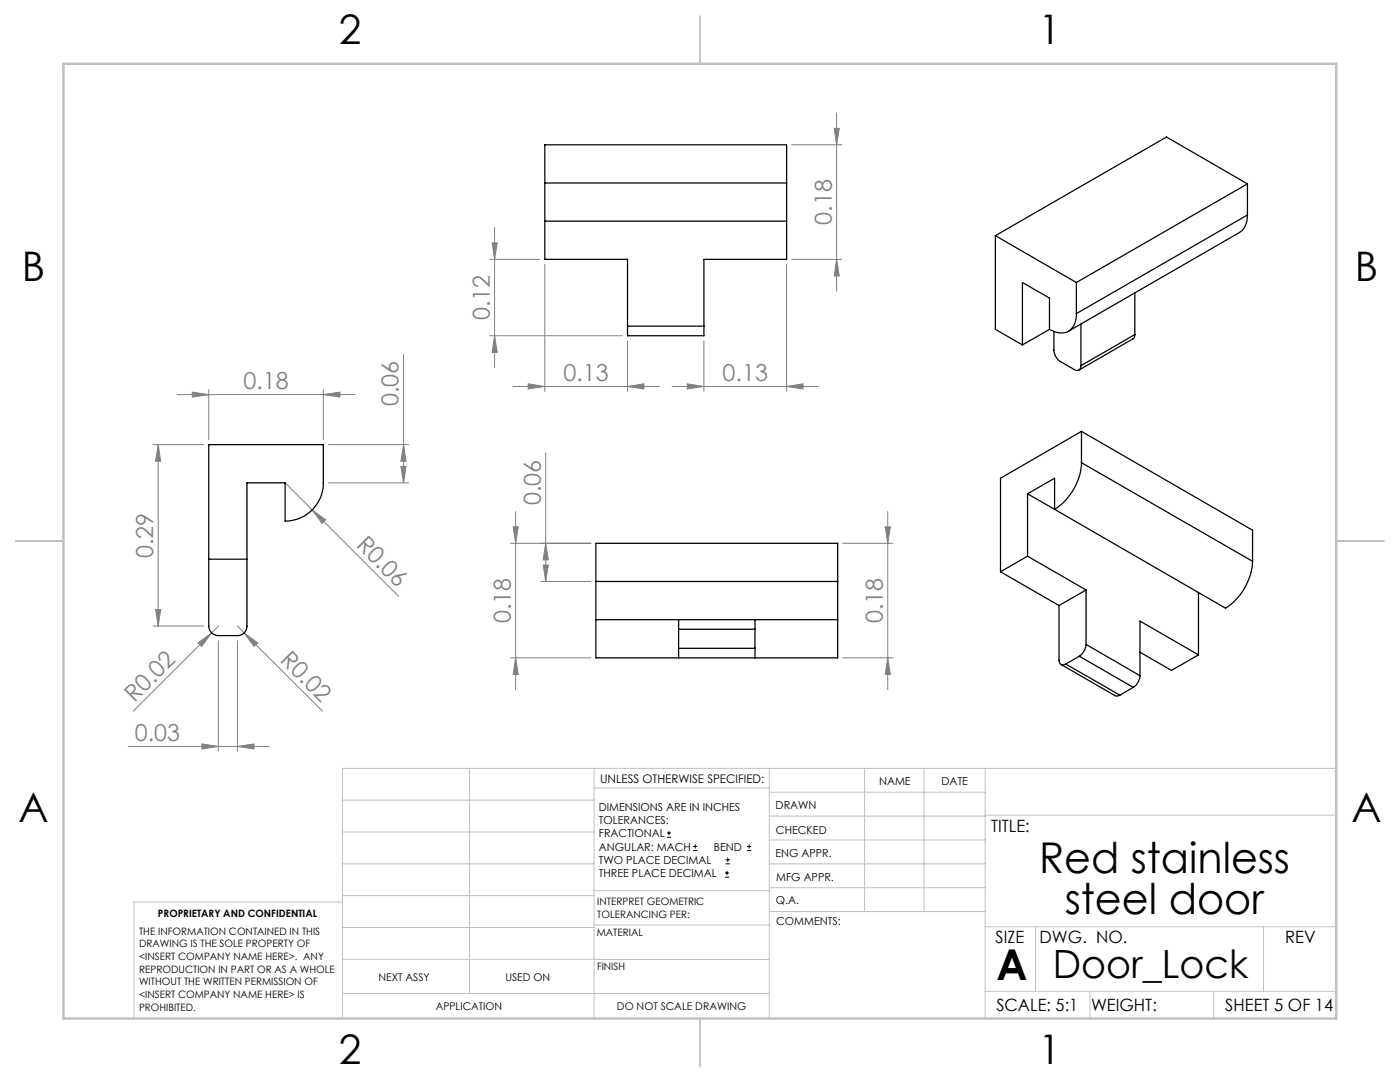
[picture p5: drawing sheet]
<svg xmlns="http://www.w3.org/2000/svg" width="279mm" height="216mm" viewBox="0 0 279 216" stroke-linecap="round" stroke-linejoin="round" font-family="sans-serif">
<g fill="none" stroke="#000" stroke-width=".2">
<path d="M133.1 167.1h.8M133.1 166.2h.8M133.5 165.8v.9M138.3 169.7h.8M138.3 168.9h.8M138.7 168.5v.8M144.7 175h.8M144.7 174.2h.8M144.8 172.4h.9M144.8 171.6h.9M145.1 173.8v.8M145.2 171.1v.9"/>
<path d="M149.1 169.7h.8M149.1 168.9h.8M149.5 168.5v.8"/>
</g>
<g fill="none" stroke="#808080" stroke-width=".2">
<path d="M158 28.9h10M166.5 25.6h1l-.5 3.3zM167 22.5v35.6M97.7 51.8h10M98.2 48.5h1l-.5 3.3zM98.7 45.4v27.9M108.7 52.8v25.3M157 52.8v25.3M158 51.8h10M167 51.8l.5 3.3h-1zM35.3 78.7h35.6M38.4 78.2l3.3 .5-3.3 .5z"/>
<path d="M41.7 77.8v9.9M64.5 78.7l3.3-.5v1zM64.5 77.8v9.9M80.5 70.7v25.6M97.7 67h26.5M98.7 67l.5 3.3h-1zM102.4 77.1h29.2M105.4 76.6l3.3 .5-3.3 .5zM125.2 77.1l3.3-.5v1zM125.2 68v10.1M134.1 77.1h29.2M137.2 76.6l3.3 .5-3.3 .5z"/>
<path d="M140.5 68v10.1M157 77.1l3.3-.5v1zM30.6 88.7h10.1M31.6 88.7l.5 3.3h-1.1zM31.6 88.7v36.2M56.9 96.3l5.4 5.4M65.5 96.3h16M65.5 88.7h16M80 93.1h1l-.5 3.2zM80.5 88.7l.5 3.3h-1zM108.9 90.4v25.6M62.3 101.7l2.7 2-.7 .7z"/>
<path d="M62.3 101.7l17.3 17.3M101.9 108.4h16M102.4 105.1h1l-.5 3.3zM102.9 102.1v35.5M107.9 116h10M108.4 112.7h1l-.5 3.3zM108.9 108.4l.5 3.3h-1zM168.2 108.4h10M176.7 105.1h1l-.5 3.3zM177.2 102.1v35.5M30.6 124.9h10.1M31 121.6h1.1l-.5 3.3z"/>
<path d="M39.5 128.3l2.7-2-1.9 2.7zM42.2 126.3l-15.6 15.6M43.6 127.8v22.1M43.6 124.9l-1.4 1.4M47.4 127.8v22.1M47.4 124.9l1.3 1.4M48.7 126.3l2.7 2-.7 .7zM48.7 126.3l15.6 15.6M101.9 131.3h16M102.9 131.3l.5 3.3h-1zM168.2 131.3h10M177.2 131.3l.5 3.3h-1z"/>
<path d="M25.6 148.9h28.1M40.3 148.4l3.3 .5-3.3 .5zM47.4 148.9l3.3-.5v1z"/>
</g>
<g fill="none" stroke="#c0c0c0" stroke-width=".2">
<path d="M68.3 159.7h50.3M93.7 153.3v44.9M118.6 153.3v49.9M118.6 157.2h34.9M153.5 153.3v49.9M153.5 158.1h43.1M172.5 153.3v28.6M184.4 153.3v28.6M196.6 153.3v49.9M266.7 153.3h-198.4v49.9M68.3 178.7h50.3M68.3 172.4h50.3"/>
<path d="M68.3 166h50.3M68.3 180h-41.6v23.2M118.6 177.7h35M153.5 167.6h43.1M153.5 162.8h43.1M153.5 172.4h43.1M153.5 177.1h43.1M196.6 162.7h70.1M68.3 198.2h85.2M68.3 191.4l85.2 .1M68.3 185.1h50.3M118.6 184.6h35"/>
<path d="M153.6 181.9h43M196.6 197.8h70.1M196.6 184.9h70.1M206.7 184.9v12.9M217.5 197.8v5.4M242.2 197.8v5.4M252.2 184.9v12.9"/>
</g>
<path d="M139.7 3.2v9.5M3.1 107.9h9.6M266.7 107.9h9.5M139.7 203.2v9.6" fill="none" stroke="#c0c0c0" stroke-width=".25"/>
<path d="M12.7 12.7h254v190.5h-254z" fill="none" stroke="#c0c0c0" stroke-width=".5"/>
<g fill="#808080">
<path d="M39.5 128.3l2.7-2-1.9 2.7z"/>
<path d="M64.5 78.7l3.3-.5v1zM38.4 78.2l3.3 .5-3.3 .5zM47.4 148.9l3.3-.5v1zM40.3 148.4l3.3 .5-3.3 .5z"/>
<path d="M137.2 76.6l3.3 .5-3.3 .5zM157 77.1l3.3-.5v1zM105.4 76.6l3.3 .5-3.3 .5zM125.2 77.1l3.3-.5v1z"/>
<path d="M80 93.1h1l-.5 3.2zM80.5 88.7l.5 3.3h-1z"/>
<path d="M167 51.8l.5 3.3h-1zM166.5 25.6h1l-.5 3.3zM98.7 67l.5 3.3h-1zM98.2 48.5h1l-.5 3.3z"/>
<path d="M102.9 131.3l.5 3.3h-1zM102.4 105.1h1l-.5 3.3zM177.2 131.3l.5 3.3h-1zM176.7 105.1h1l-.5 3.3zM108.4 112.7h1l-.5 3.3zM108.9 108.4l.5 3.3h-1z"/>
<path d="M31.6 88.7l.5 3.3h-1.1zM31 121.6h1.1l-.5 3.3z"/>
<path d="M48.7 126.3l2 2.7 .7-.7zM62.3 101.7l2 2.7 .7-.7z"/>
</g>
<g fill="none" stroke="#000" stroke-width=".25">
<path d="M108.7 36.5v7.6M108.7 36.5h48.3M108.7 36.5v-7.6h48.3v7.6M157 36.5v7.6M249 36.7l-34.2 19.7M249 36.7v6.2M249 36.7l-16.2-9.4-34.2 19.7M108.7 44.1v7.7h16.5v13.3M108.7 44.1h48.3M157 44.1v7.7h-16.5v13.3M198.6 47v18.7l5.4 3.1M198.6 47l16.2 9.4"/>
<path d="M214.8 56.4v6.2M226.5 58.4v8.3M249 42.9a3.9 3.9 0 0 1-1.6 3.5l-34.1 19.7M249 42.9l-34.2 19.7M125.2 65.1v1.9h15.3v-1.9M125.2 65.1h15.3M209.4 65.7v-6.2l-5.4-3.1v12.4M209.4 65.7l-5.4 3.1M210.3 66.1v3.7a3.1 3.1 0 0 0 1.4 2.4l2.7 1.5a.82 .82 0 0 0 .9 .1 .82 .82 0 0 0 .4-.8M214.8 62.6a3.4 3.4 0 0 1-2.6 3.8l-1.5-.1-1.3-.6M215.7 64.7v8.3M226.5 66.7l-10.8 6.3"/>
<path d="M226.5 66.7l-.2 .7-.2 .2-10.8 6.2M41.7 88.7h22.8v7.6a7.6 7.6 0 0 1-7.6 7.7v-7.7h-7.6v28.6a1.86 1.86 0 0 1-1.9 1.9h-3.8a1.86 1.86 0 0 1-1.9-1.9zM205.1 98.5l5.4-3.1v6.2M205.1 98.5v12.5M205.1 98.5l5.4 3.1M215.8 92.3a11.8 11.8 0 0 1-5.3 9.3M215.8 86.1l-16.1 9.3v18.7M215.8 86.1v6.2M215.8 92.3l34.2 19.7M215.8 86.1l34.2 19.7v6.2M41.7 111.6h7.6M118.9 116v-7.6h48.3v7.6"/>
<path d="M118.9 116v15.3h16.5M118.9 116h48.3M167.2 116v15.3h-16.5M199.7 114.1l11.6 6.7M205.1 111l-5.4 3.1M205.1 111l11.6 6.7M210.5 101.6l34.1 19.8a11.9 11.9 0 0 0 5.4-9.4M216.7 117.7v10.9M216.7 117.7l-5.4 3.1M239.2 118.2v12.5M118.9 123.6h16.5M135.4 125.6h15.3"/>
<path d="M135.4 123.6h15.3M135.4 123.6v2M135.4 129.4h15.3M135.4 131.3h15.3M135.4 129.4v1.9M135.4 125.6v3.8M150.7 123.6v2M150.7 129.4v1.9M150.7 125.6v3.8M150.7 123.6h16.5M211.3 120.8v10.9a.82 .82 0 0 0 .4 .9 .82 .82 0 0 0 1-.1M211.7 132.6l10.8 6.2 .5 .1 .5-.2"/>
<path d="M212.7 132.5l10.8 6.2M215.4 131l10.8 6.2M215.4 131l-2.7 1.5M216.7 128.6l10.8 6.2M216.7 128.6a3.2 3.2 0 0 1-1.3 2.4M226.2 137.2l-2.7 1.5M227.5 134.8a2.92 2.92 0 0 1-1.3 2.4M227.5 130.1l6.3 3.7 5.4-3.1M239.2 130.7l-11.7-6.8v10.9"/>
</g>
<g font-size="8.5">
<text x="207.4" y="174.2">Red stainless</text>
<text x="212.5" y="182.3">steel door</text>
<text x="198.9" y="195.5">A</text>
</g>
<g font-size="8.1">
<text x="67.6" y="8.9">2</text>
<text x="207.3" y="8.9">1</text>
<text x="4.4" y="56.2">B</text>
<text x="270.4" y="56.2">B</text>
<text x="3.7" y="164.1">A</text>
<text x="269.7" y="164.1">A</text>
<text x="67.6" y="212.4">2</text>
<text x="207.3" y="212.4">1</text>
</g>
<text font-size="7.8" x="210.1" y="195.2">Door_Lock</text>
<g font-size="4.7" fill="#808080">
<text x="166" y="44.8" transform="rotate(-90 166 44.8)">0.18</text>
<text x="97.7" y="63.9" transform="rotate(-90 97.7 63.9)">0.12</text>
<text x="48.6" y="77.7">0.18</text>
<text x="112.5" y="76.1">0.13</text>
<text x="144.2" y="76.1">0.13</text>
<text x="79.5" y="81.1" transform="rotate(-90 79.5 81.1)">0.06</text>
<text x="107.9" y="100.8" transform="rotate(-90 107.9 100.8)">0.06</text>
<text x="30.6" y="111.3" transform="rotate(-90 30.6 111.3)">0.29</text>
<text x="70.9" y="108.9" transform="rotate(45 70.9 108.9)">R0.06</text>
<text x="101.9" y="124.4" transform="rotate(-90 101.9 124.4)">0.18</text>
<text x="176.2" y="124.4" transform="rotate(-90 176.2 124.4)">0.18</text>
<text x="55.7" y="131.9" transform="rotate(45 55.7 131.9)">R0.02</text>
<text x="26.8" y="140.3" transform="rotate(-45 26.8 140.3)">R0.02</text>
<text x="26.9" y="147.9">0.03</text>
</g>
<g font-size="3.4">
<text x="197.8" y="166">TITLE:</text>
<text x="198.7" y="188.1">SIZE</text>
<text x="207.5" y="188.1">DWG. NO.</text>
<text x="256.5" y="188.2">REV</text>
<text x="198.8" y="201.7">SCALE: 5:1</text>
<text x="217.7" y="201.8">WEIGHT:</text>
<text x="244.5" y="201.7">SHEET 5 OF 14</text>
</g>
<text font-size="2.4" x="119.8" y="156.2">UNLESS OTHERWISE SPECIFIED:</text>
<g font-size="2.2">
<text x="119.5" y="161.8">DIMENSIONS ARE IN INCHES</text>
<text x="154.8" y="161.4">DRAWN</text>
<text x="175.4" y="156.6">NAME</text>
<text x="187.9" y="156.7">DATE</text>
<text x="119.5" y="164.4">TOLERANCES:</text>
<text x="119.5" y="167.1">FRACTIONAL</text>
<text x="154.9" y="166.3">CHECKED</text>
<text x="119.5" y="169.7">ANGULAR: MACH</text>
<text x="119.5" y="172.4">TWO PLACE DECIMAL</text>
<text x="142.5" y="169.7">BEND</text>
<text x="154.8" y="171">ENG APPR.</text>
<text x="119.5" y="175">THREE PLACE DECIMAL</text>
<text x="154.9" y="175.7">MFG APPR.</text>
<text x="154.9" y="180.4">Q.A.</text>
<text x="154.9" y="184.6">COMMENTS:</text>
</g>
<g font-size="2.1">
<text x="75.5" y="195.7">NEXT ASSY</text>
<text x="100.9" y="195.7">USED ON</text>
<text x="86.9" y="201.5">APPLICATION</text>
<text x="123.1" y="201.6">DO NOT SCALE DRAWING</text>
</g>
<g font-size="2">
<text x="31.5" y="182.9">PROPRIETARY AND CONFIDENTIAL</text>
<text x="119.2" y="180.6">INTERPRET GEOMETRIC</text>
<text x="119.2" y="183.1">TOLERANCING PER:</text>
<text x="27.8" y="186.5">THE INFORMATION CONTAINED IN THIS</text>
<text x="27.8" y="189">DRAWING IS THE SOLE PROPERTY OF</text>
<text x="27.8" y="191.6">&lt;INSERT COMPANY NAME HERE&gt;. ANY</text>
<text x="119.1" y="186.7">MATERIAL</text>
<text x="27.8" y="194.1">REPRODUCTION IN PART OR AS A WHOLE</text>
<text x="27.8" y="196.6">WITHOUT THE WRITTEN PERMISSION OF</text>
<text x="119.1" y="193.5">FINISH</text>
<text x="27.8" y="199.1">&lt;INSERT COMPANY NAME HERE&gt; IS</text>
<text x="27.8" y="201.7">PROHIBITED.</text>
</g>
</svg>
